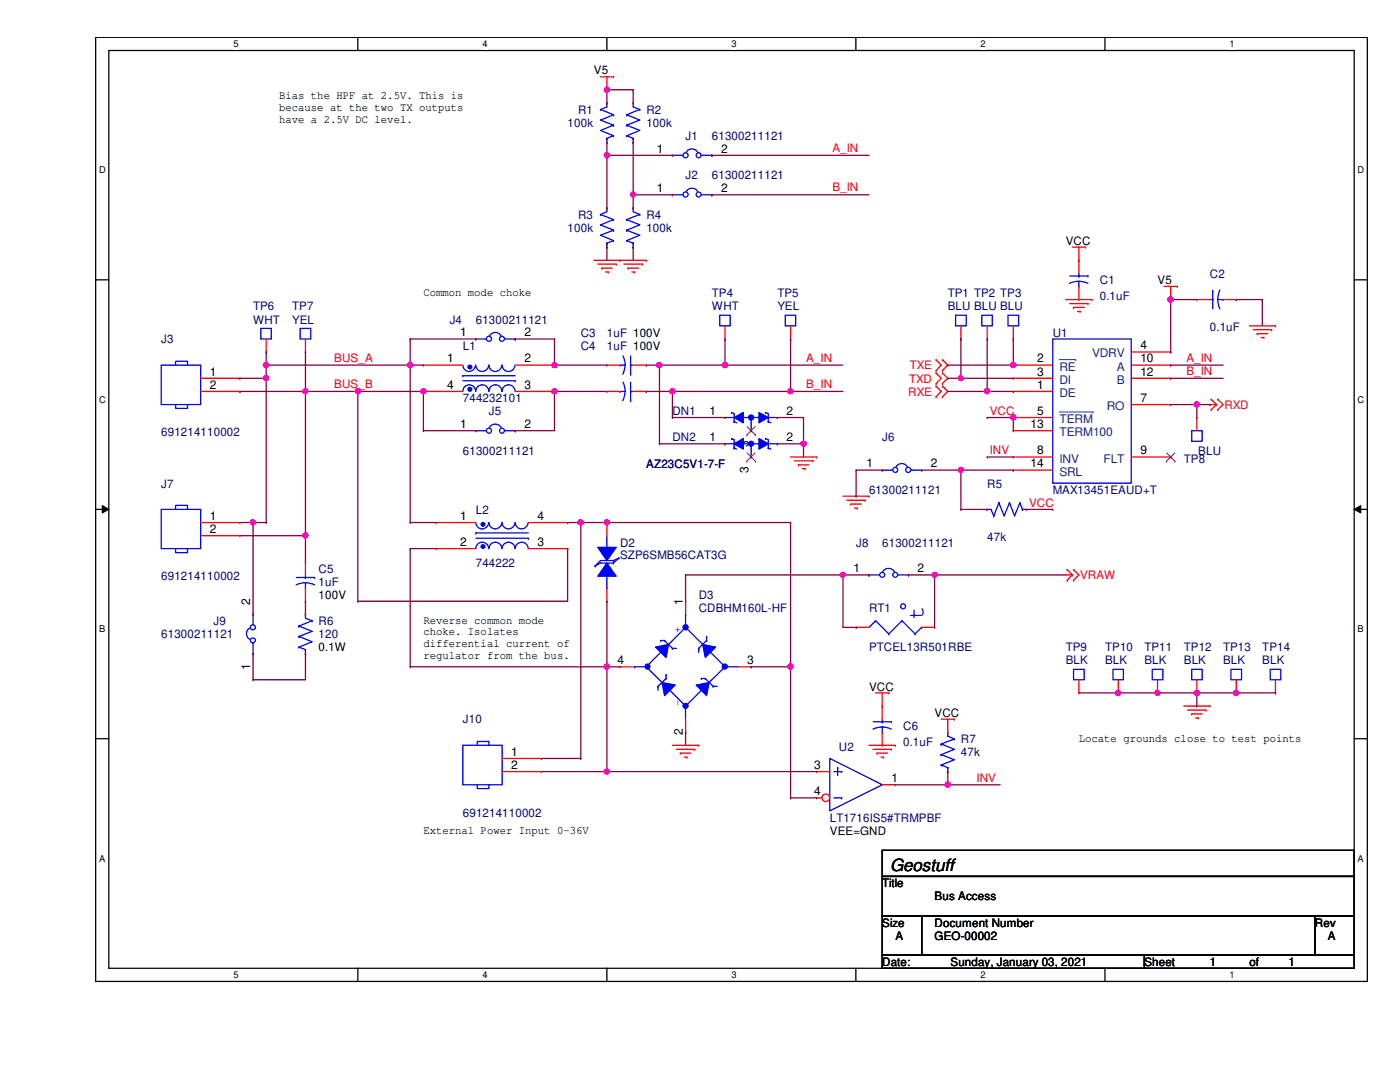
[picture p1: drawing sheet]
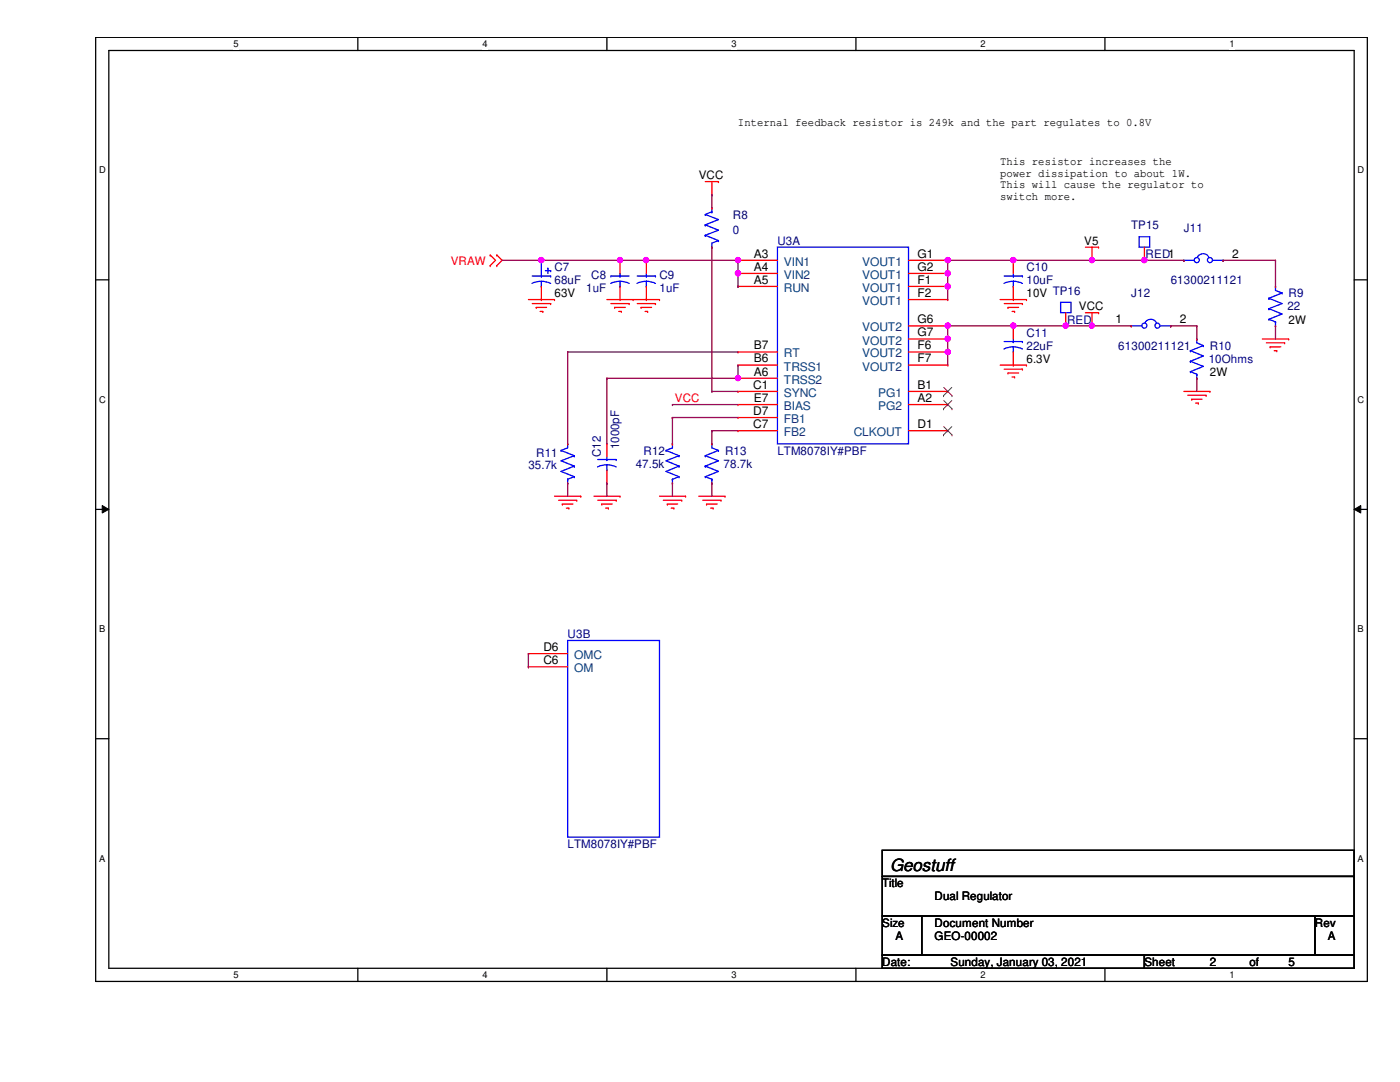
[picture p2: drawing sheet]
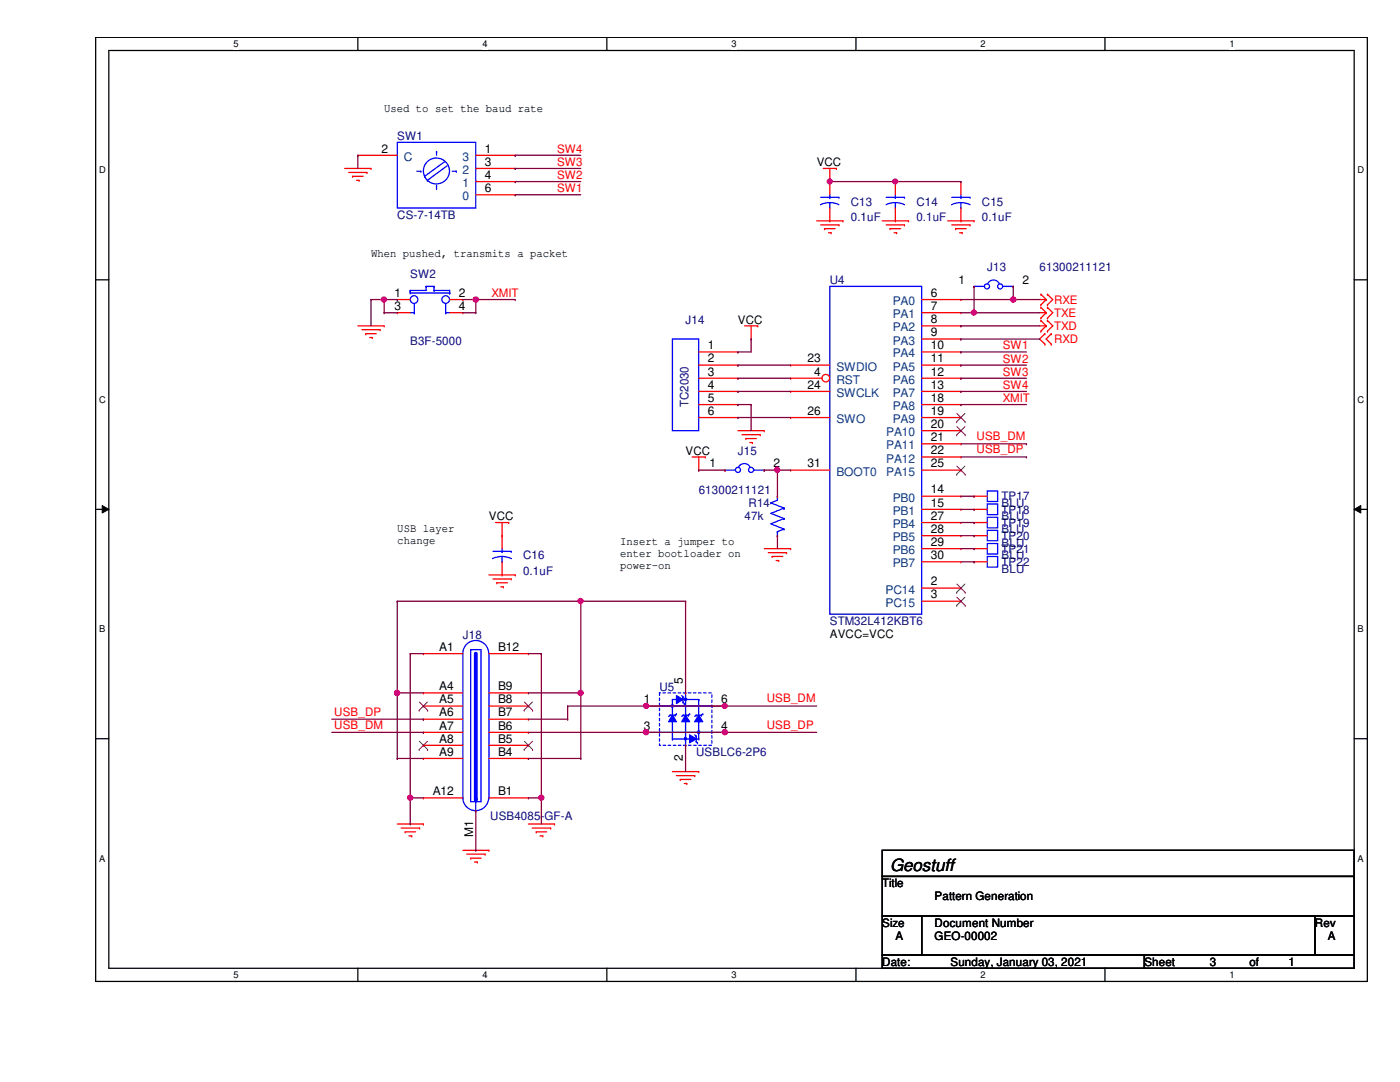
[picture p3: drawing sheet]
# OrCAD Capture schematic COMS_TESTBED_LEGACY.DSN

## Sheets
1 03_Pattern: size A; title: Pattern Generation; rev: A; note: GEO-00002
2 02_Regulator: size A; title: Dual Regulator
3 01_Legacy: size A; title: Bus Access

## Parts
sheet 01_Legacy
C1  0.1uF  [CAPC160X80X90L40N]
C2  0.1uF  [CAPC160X80X90L40N]
C3  1uF  [CAPC200X125X145L50N]
C4  1uF  [CAPC200X125X145L50N]
C5  1uF  [CAPC200X125X145L50N]
C6  0.1uF  [CAPC160X80X90L40N]
D2  SZP6SMB56CAT3G  [DIONM540X362X247L118X208N]
D3  CDBHM160L-HF  [RECT_SOIC4P250_472X700X270L8-1]
DN1  AZ23C5V1-7-F  [SOT23-3P95_237X111L42X43N]
DN2  AZ23C5V1-7-F  [SOT23-3P95_237X111L42X43N]
J1  61300211121  [61300211121]
J2  61300211121  [61300211121]
J3  691214110002  [CON_691214110002_WURTH]
J4  61300211121  [61300211121]
J5  61300211121  [61300211121]
J6  61300211121  [61300211121]
J7  691214110002  [CON_691214110002_WURTH]
J8  61300211121  [61300211121]
J9  61300211121  [61300211121]
J10  691214110002  [CON_691214110002_WURTH]
L1  744232101  [IND_744232101_WURTH]
L2  744222  [IND_744222_WURTH]
R1  100k  [RESC160X80X55L25N]
R2  100k  [RESC160X80X55L25N]
R3  100k  [RESC160X80X55L25N]
R4  100k  [RESC160X80X55L25N]
R5  47k  [RESC160X80X55L25N]
R6  120  [RESC160X80X55L25N]
R7  47k  [RESC160X80X55L25N]
RT1  PTCEL13R501RBE  [THRMRB500W60L1350T700H1700]
TP1  BLU  [CON_5117_KEYSTONE]
TP2  BLU  [CON_5117_KEYSTONE]
TP3  BLU  [CON_5117_KEYSTONE]
TP4  WHT  [con_5002_keystone]
TP5  YEL  [CON_5004_KEYSTONE]
TP6  WHT  [con_5002_keystone]
TP7  YEL  [CON_5004_KEYSTONE]
TP8  BLU  [CON_5117_KEYSTONE]
TP9  BLK  [CON_5001_KEYSTONE]
TP10  BLK  [CON_5001_KEYSTONE]
TP11  BLK  [CON_5001_KEYSTONE]
TP12  BLK  [CON_5001_KEYSTONE]
TP13  BLK  [CON_5001_KEYSTONE]
TP14  BLK  [CON_5001_KEYSTONE]
U1  MAX13451EAUD+T  [SOP15P65_500X637X110L60X24T2-1]
U2  LT1716IS5#TRMPBF  [SOT23-5P95_280X100L40X40N]
sheet 02_Regulator
C7  68uF  [CAPAE1030X1050L350X120N]
C8  1uF  [CAPC160X80X90L40N]
C9  1uF  [CAPC160X80X90L40N]
C10  10uF  [CAPC200X125X145L50N]
C11  22uF  [CAPC200X125X145L50N]
C12  1000pF  [CAPC160X80X90L40N]
J11  61300211121  [61300211121]
J12  61300211121  [61300211121]
R8  0  [RESC160X80X55L25N]
R9  22  [RESC640X320X70L65N]
R10  10Ohms  [RESC640X320X70L65N]
R11  35.7k  [RESC160X80X55L25N]
R12  47.5k  [RESC160X80X55L25N]
R13  78.7k  [RESC160X80X55L25N]
TP15  RED  [con_5000_keystone]
TP16  RED  [con_5000_keystone]
U3  LTM8078IY#PBF  [LGA49CP80_7X7_625X625X242L50N]  (sections A,B)
sheet 03_Pattern
C13  0.1uF  [CAPC160X80X90L40N]
C14  0.1uF  [CAPC160X80X90L40N]
C15  0.1uF  [CAPC160X80X90L40N]
C16  0.1uF  [CAPC160X80X90L40N]
J13  61300211121  [61300211121]
J14  TC2030  [TAG_TC2030]
J15  61300211121  [61300211121]
J18  USB4085-GF-A  [GCT_USB4085-GF-A]
R14  47k  [RESC100X50X40L25N]
SW1  CS-7-14TB  [SW_CS-7-14TB_NIDEC]
SW2  B3F-5000  [SW_B3F-5000_OMRON]
TP17  BLU  [CON_5117_KEYSTONE]
TP18  BLU  [CON_5117_KEYSTONE]
TP19  BLU  [CON_5117_KEYSTONE]
TP20  BLU  [CON_5117_KEYSTONE]
TP21  BLU  [CON_5117_KEYSTONE]
TP22  BLU  [CON_5117_KEYSTONE]
U4  STM32L412KBT6  [QFP32P80_900X900X160L60X37N]
U5  USBLC6-2P6  [DIOSOFL6P50_160X160X60L40X26]

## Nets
AVCC: U4.5(AVCC)
GND: C1.2 C2.2 C6.2 C7.2 C8.2 C9.2 C10.2 C11.2 C12.2 C13.2 C14.2 C15.2 C16.2 D3.2(-DC) DN1.2 DN2.2 J6.1 J14.5 J18.A1 J18.A12 J18.B1 J18.B12 J18.M1 R3.2 R4.2 R9.2 R10.2 R11.2 R12.2 R13.2 R14.2 SW1.2(C) SW2.1 SW2.3 TP9.1 TP10.1 TP11.1 TP12.1 TP13.1 TP14.1 U1.11(GND) U1.15(GND) U3.A1(GND) U3.A7(GND) U3.B2(GND) U3.B3(GND) U3.B4(GND) U3.B5(GND) U3.C2(GND) U3.C3(GND) U3.C4(GND) U3.C5(GND) U3.D2(GND) U3.D3(GND) U3.D4(GND) U3.D5(GND) U3.E1(GND) U3.E2(GND) U3.E3(GND) U3.E4(GND) U3.E5(GND) U3.E6(GND) U3.F3(GND) U3.F4(GND) U3.F5(GND) U3.G3(GND) U3.G4(GND) U3.G5(GND) U4.16(GND) U4.32(GND) U5.2(GND)
V5: C2.1 C10.1 J11.1 R1.1 R2.1 TP15.1 U1.4(VDRV) U3.F1(VOUT1) U3.F2(VOUT1) U3.G1(VOUT1) U3.G2(VOUT1)
VCC: C1.1 C6.1 C11.1 C13.1 C14.1 C15.1 C16.1 J12.1 J14.1 J15.1 R5.2 R7.1 R8.2 TP16.1 U1.5(~{TERM}) U1.6(VCC) U1.13(TERM100) U2.5(VCC) U3.E7(BIAS) U3.F6(VOUT2) U3.F7(VOUT2) U3.G6(VOUT2) U3.G7(VOUT2) U4.1(VCC) U4.17(VCC)
VEE: U2.2(VEE)
A_IN: C3.1 DN2.1 J1.2 TP4.1 U1.10(A)
B_IN: C4.1 DN1.1 J2.2 TP5.1 U1.12(B)
BUS_A: J3.1 J4.1 J7.1 J9.2 L1.1 L2.1 TP6.1
BUS_B: C5.1 J3.2 J5.1 J7.2 L1.4 L2.3 TP7.1
INV: R7.2 U1.8(INV) U2.1(OUT)
RXD: TP8.1 U1.7(RO) U4.9(PA3)
RXE: J13.2 TP2.1 U1.1(DE) U4.6(PA0)
SW1: SW1.6(0) U4.10(PA4)
SW2: SW1.4(1) U4.11(PA5)
SW3: SW1.3(2) U4.12(PA6)
SW4: SW1.1(3) U4.13(PA7)
TXD: TP1.1 U1.3(DI) U4.8(PA2)
TXE: J13.1 TP3.1 U1.2(~{RE}) U4.7(PA1)
USB_DM: J18.A7 J18.B7 U4.21(PA11) U5.1(1A) U5.6(1B)
USB_DP: J18.A6 J18.B6 U4.22(PA12) U5.3(2A) U5.4(2B)
VRAW: C7.1 C8.1 C9.1 J8.2 RT1.2 U3.A3(VIN1) U3.A4(VIN2) U3.A5(RUN)
XMIT: SW2.2 SW2.4 U4.18(PA8)
N00354: R12.1 U3.D7(FB1)
N00391: R13.1 U3.C7(FB2)
N00494: C12.1 U3.A6(TRSS2) U3.B6(TRSS1)
N00628: R11.1 U3.B7(RT)
N06582: U3.C6(OM) U3.D6(OMC)
N44102: D2.2 D3.4(AC1) J10.2 L2.2 U2.3(IN+)
N44111: D2.1 D3.3(AC2) J10.1 L2.4 U2.4(IN-)
N44224: D3.1(+DC) J8.1 RT1.1
N46803: J6.2 R5.1 U1.14(SRL)
N47498: J2.1 R2.2 R4.1
N47631: J1.1 R1.2 R3.1
N50317: J11.2 R9.1
N50410: J12.2 R10.1
N62411: C4.2 J5.2 L1.3
N62421: C3.2 J4.2 L1.2
N63315: C5.2 R6.1
N63319: J9.1 R6.2
N73563: R8.1 U3.C1(SYNC)
N86511: J14.2 U4.23(SWDIO)
N86521: J14.3 U4.4(RST)
N86531: J14.4 U4.24(SWCLK)
N86555: J14.6 U4.26(SWO)
N86603: J15.2 R14.1 U4.31(BOOT0)
N95055: J18.A4 J18.A9 J18.B4 J18.B9 U5.5(VB)
N97303: TP22.1 U4.30(PB7)
N97309: TP21.1 U4.29(PB6)
N97315: TP20.1 U4.28(PB5)
N97321: TP19.1 U4.27(PB4)
N97327: TP18.1 U4.15(PB1)
N97333: TP17.1 U4.14(PB0)

Not connected (* = marked no-connect by the designer): DN1 3*; DN2 3*; J18 A5* A8* B5* B8* M2 M3 M4; SW1 5(C_2); U1 9(FLT)*; U3 A2(PG2)* B1(PG1)* D1(CLKOUT)*; U4 2(PC14)* 3(PC15)* 19(PA9)* 20(PA10)* 25(PA15)*

## Notes on the sheets
sheet 1
- Used to set the baud rate
- When pushed, transmits a packet
- USB layer
  change
- Insert a jumper to
  enter bootloader on
  power-on
sheet 2
- Internal feedback resistor is 249k and the part regulates to 0.8V
- This resistor increases the
  power dissipation to about 1W.
  This will cause the regulator to
  switch more.
sheet 3
- Bias the HPF at 2.5V. This is
  because at the two TX outputs
  have a 2.5V DC level.
- Common mode choke
- Reverse common mode
  choke. Isolates
  differential current of
  regulator from the bus.
- Locate grounds close to test points
- External Power Input 0-36V
